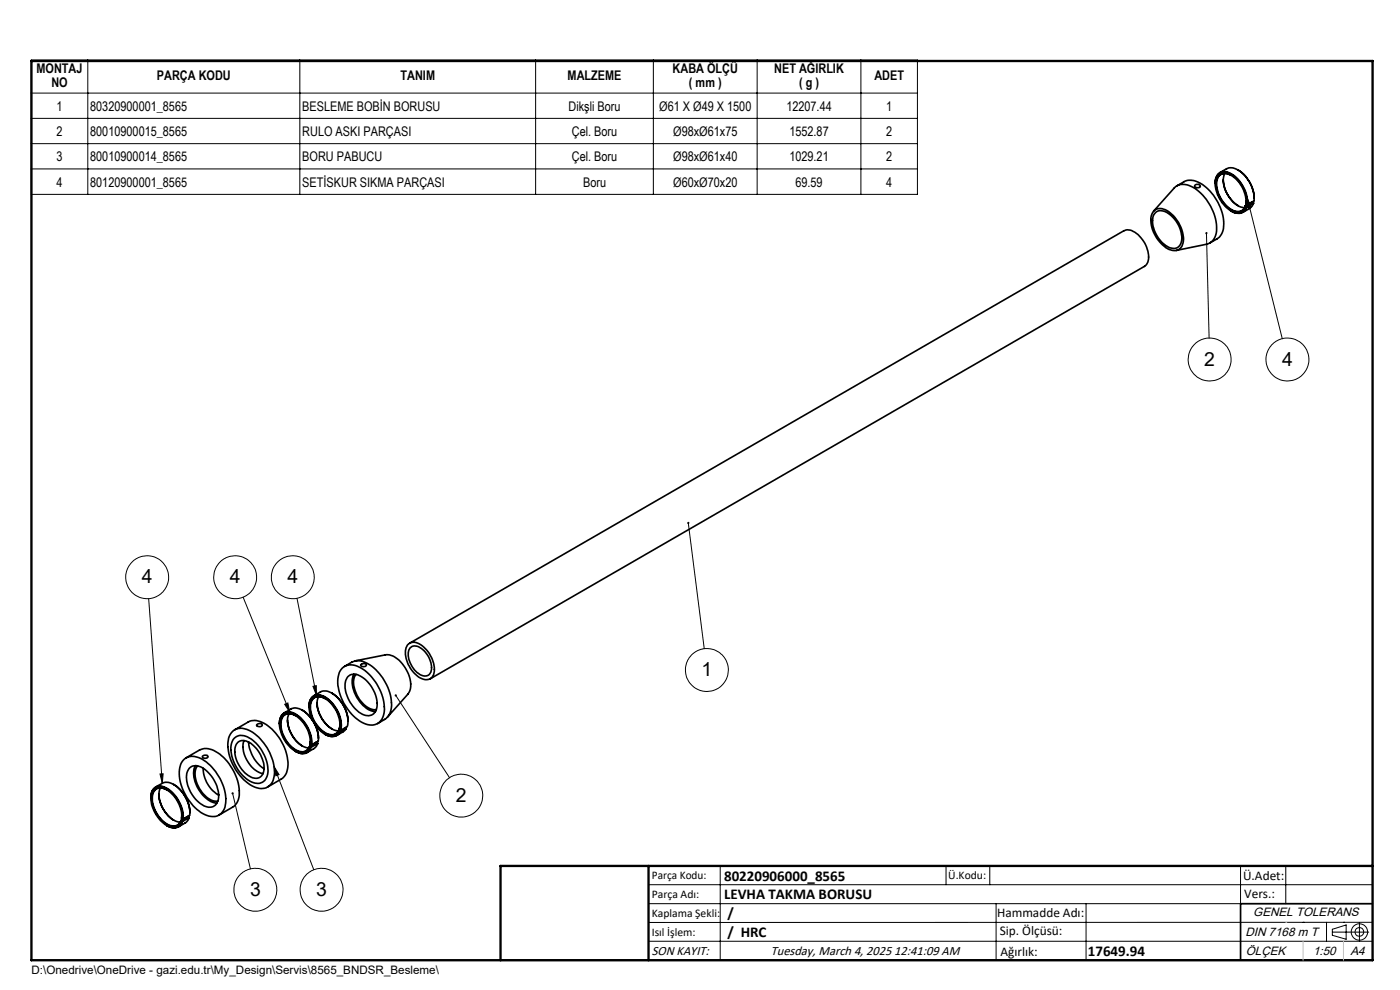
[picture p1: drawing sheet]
<svg xmlns="http://www.w3.org/2000/svg" width="297mm" height="210mm" viewBox="0 0 297 210" stroke-linecap="round" stroke-linejoin="round" font-family="sans-serif">
<g fill="none" stroke="#000" stroke-width=".35">
<path d="M249.7 39.4l1.5-.8a3.9 3.9 0 0 1 4.3 .8 10.3 10.3 0 0 1 3.9 9.6l-.7 1.3-2.1 1.2M253.5 39.3a.66 .66 0 0 1 1.1 .2 .69 .69 0 0 1-1.2-.1zM257.8 38.9a2.11 2.11 0 0 1 1-2.2 2.11 2.11 0 0 1 2.4 .2 7.5 7.5 0 0 1 3.4 6.5h-.1M258.8 36.6l1.4-.8a3.4 3.4 0 0 1 3.8 1.3 7.2 7.2 0 0 1 2 5.5l-1.8 1.1M259.5 38.2a7.1 7.1 0 0 0 3.2 5.4M259.8 36.8a5.6 5.6 0 0 0 1.4 5.6 4.2 4.2 0 0 0 2.8 1.7M261.2 37.2a1.93 1.93 0 0 0-2.3-.1 1.93 1.93 0 0 0-.8 2 6.5 6.5 0 0 0 4 5.7 1.59 1.59 0 0 0 2.1-1.1M262.6 36a7.4 7.4 0 0 1 3.5 6M244.7 44.8l4.4-4.9a3.1 3.1 0 0 1 4-.2 10.5 10.5 0 0 1 4.9 9.8 2.75 2.75 0 0 1-2.1 2.3l-6.3 1.3M244.8 44.7a2.76 2.76 0 0 1 3.8 .7 6.8 6.8 0 0 1 2.3 6.5 1.9 1.9 0 0 1-2.9 1 7.1 7.1 0 0 1-3.7-7.4zM245.2 45a2.57 2.57 0 0 1 3.3 .8 6 6 0 0 1 2 5.8 1.77 1.77 0 0 1-2.8 .7 6.3 6.3 0 0 1-3-6.6zM264.2 43.7l.2 .2"/>
<path d="M264.2 43.7h.1M264.3 43.2a6.5 6.5 0 0 0-4-6.4 1.86 1.86 0 0 0-2.3 2.1 6.6 6.6 0 0 0 4.1 6 1.62 1.62 0 0 0 2.1-1.2M264.3 43.2l.2 .2M264.4 42.7l-.1 .5M264.4 43.9h.1M264.5 43.4a6.8 6.8 0 0 0-4.5-6.9 2.05 2.05 0 0 0-2.2 2.5 6.9 6.9 0 0 0 4.5 6.2 1.75 1.75 0 0 0 2.1-1.3M264.5 43.9a2.07 2.07 0 0 1-3.3 .9M265.6 42.9l.3 .2M265.9 43.1l-.3 .6-.4 .4-1.5 .9M265.9 43.1l-1.4 .8M86.4 136.8a2.13 2.13 0 0 1 3.2 .2 6.3 6.3 0 0 1 2.4 6 1.91 1.91 0 0 1-3.1 .7 6.3 6.3 0 0 1-2.8-6.3zM86.9 136.4l151.5-87.4a2.69 2.69 0 0 1 3 .8 6.3 6.3 0 0 1 2.1 5.8l-.6 .9-151.6 87.5"/>
<path d="M87 137.4a1.95 1.95 0 0 1 2.7 .4 5 5 0 0 1 1.7 4.7 1.55 1.55 0 0 1-2.6 .4 5 5 0 0 1-2.1-5zM49.2 155.2a3.3 3.3 0 0 1 4.4 .2 10.5 10.5 0 0 1 4.5 9.4 2.81 2.81 0 0 1-4.3 2.1 10.5 10.5 0 0 1-5.4-9.9l.2-.8zM49.7 156.6a2.59 2.59 0 0 1 3.5 .1 8.4 8.4 0 0 1 3.6 7.6 2.32 2.32 0 0 1-3.8 1.4 8.5 8.5 0 0 1-3.9-7.8zM49.8 154.8l2.8-1.6a3.8 3.8 0 0 1 4.3 .8 10.5 10.5 0 0 1 4.1 9.1l-.4 1.2-.7 .8-3.1 1.8M50.5 157.4a2.62 2.62 0 0 1 3.4 .8 6.2 6.2 0 0 1 1.9 5.9 1.79 1.79 0 0 1-2.8 .6 6.2 6.2 0 0 1-3-6.6zM51.8 157.1a6.1 6.1 0 0 0 4 7M52.7 157.4a7.5 7.5 0 0 0 3.3 5.7M54.5 153.7a.6 .6 0 0 1 .7-.2 .6 .6 0 0 1 .4 .4 .75 .75 0 0 1-1.2-.1zM59.3 153.5a2.13 2.13 0 0 1 .9-2.2 2.13 2.13 0 0 1 2.5 .1 7.5 7.5 0 0 1 3.4 6.6h-.1M60.3 151.2l1.4-.8a3.2 3.2 0 0 1 3.8 1.4 7.2 7.2 0 0 1 2 5.4l-1.8 1.1M61 152.8a7.1 7.1 0 0 0 3.1 5.4M61.3 151.4a5.6 5.6 0 0 0 1.4 5.6 4.2 4.2 0 0 0 2.8 1.7"/>
<path d="M62.7 151.8a1.93 1.93 0 0 0-2.3-.2 1.93 1.93 0 0 0-.8 2.1 6.5 6.5 0 0 0 4 5.7 1.66 1.66 0 0 0 2.1-1.1M64.1 150.7a7.3 7.3 0 0 1 3.5 5.9M65.5 149.9a2.08 2.08 0 0 1 .9-2.2 2.08 2.08 0 0 1 2.4 0 7.1 7.1 0 0 1 3.4 7.2M65.7 158.4l.2 .1M65.7 158.3v.1M65.8 157.8a6.6 6.6 0 0 0-4-6.4 1.86 1.86 0 0 0-2.3 2.1 6.6 6.6 0 0 0 4.1 6 1.72 1.72 0 0 0 2.1-1.1M65.8 157.8l.2 .2M65.8 157.3v.5M65.9 158.5h.1M66 158.5a2.08 2.08 0 0 1-3.3 .9M66 158a7 7 0 0 0-4.2-6.8 1.9 1.9 0 0 0-2.5 2 6.7 6.7 0 0 0 4.8 6.6 1.78 1.78 0 0 0 1.8-1.3M66.3 152.7a4.4 4.4 0 0 1 0-4.8 2.46 2.46 0 0 1 3.1 .3 7.1 7.1 0 0 1 2.7 6.7"/>
<path d="M66.6 147.6l1.4-.8a2.78 2.78 0 0 1 3.3 .9 6.9 6.9 0 0 1 2.4 6.4l-1.5 .8M66.8 153.7a4.8 4.8 0 0 0 4 2.5l.5-.2 .7-.6M67.1 157.4l.3 .3M67.3 149.1a7 7 0 0 0 3.1 5.5M67.4 157.7l-.5 .8-1.7 1.1M67.4 157.7l-1.4 .8M67.6 147.8a5.1 5.1 0 0 0 1 5.1 4.5 4.5 0 0 0 3.2 2.1M68.9 155.7l.1 .1M69 148.2a1.89 1.89 0 0 0-2.2-.2 1.89 1.89 0 0 0-.9 1.9 6.4 6.4 0 0 0 4.1 5.9h.6l.6-.1 .6-.6M70.4 147a7.5 7.5 0 0 1 3.4 6M71.8 155.1l.2 .3M71.8 155.1h.1"/>
<path d="M72 154.7a6.3 6.3 0 0 0-4.1-6.9 1.89 1.89 0 0 0-2.1 2.3 6.7 6.7 0 0 0 3.9 5.7 1.69 1.69 0 0 0 2.1-.7M72 155.4h.1M72 154.7l.1 .2M72 155.4a2.05 2.05 0 0 1-3 .4M72.1 153.7l-.1 1M72.1 154.9l-.3 .2M72.1 154.9h.1M72.6 141.8a3.3 3.3 0 0 1 4.3 .1 10.5 10.5 0 0 1 4.6 9.4 2.8 2.8 0 0 1-4.4 2.1 10.3 10.3 0 0 1-5.3-9.9l.2-.8zM73.1 141.3l1.5-.8a3.9 3.9 0 0 1 4.3 .8 10.6 10.6 0 0 1 4.1 9.2l-.6 1.4-.5 .5-1.8 1.1M73.3 154.3l.1 .2M73.4 154.5l-.6 .7-1.4 .8M73.4 154.5l-1.4 .9"/>
<path d="M73.8 143.5a2.26 2.26 0 0 1 3 .1 6.8 6.8 0 0 1 3 7 2.06 2.06 0 0 1-3.3 .7 7.1 7.1 0 0 1-3.2-7zM75.1 143a6 6 0 0 0 1.6 6.3 4.2 4.2 0 0 0 3 1.6M75.4 140.2l6.3-1.3a4.2 4.2 0 0 1 3.9 2.3 5.8 5.8 0 0 1 1.2 5.7l-4.6 5.2M75.5 143a4.2 4.2 0 0 0 .2 4.5 4.8 4.8 0 0 0 4 3h.1M76.6 141a.69 .69 0 0 1 1.1 .1 .73 .73 0 0 1-1.2 0zM32 169.3a2.1 2.1 0 0 1 1-2.3 2.1 2.1 0 0 1 2.4 .2 7.3 7.3 0 0 1 3.4 6.6M33 167l1.4-.9a3.4 3.4 0 0 1 3.8 1.4 7.3 7.3 0 0 1 2 5.5l-1.4 .8M33.7 168.5a7 7 0 0 0 3.2 5.5M34 167.1a5.8 5.8 0 0 0 2.1 6.3l1 .7 1.1 .3M35.4 167.6a1.91 1.91 0 0 0-2.3-.2 1.91 1.91 0 0 0-.8 2.1 6.5 6.5 0 0 0 4 5.6 1.66 1.66 0 0 0 2.1-1.1M36.8 166.4a7.6 7.6 0 0 1 3.5 6M38.4 174.1l.2 .2"/>
<path d="M38.4 174v.1M38.5 173.6a6.4 6.4 0 0 0-4.3-6.5 1.97 1.97 0 0 0-2 2.6 6.9 6.9 0 0 0 3.8 5.5 1.72 1.72 0 0 0 2.4-1.1M38.5 173.6l.2 .2M38.6 173l-.1 .6M38.6 174.3h.1M38.7 174.3a2.04 2.04 0 0 1-3.3 .8M38.7 173.8a6.9 6.9 0 0 0-4.5-6.9 2.04 2.04 0 0 0-2.2 2.5 7.2 7.2 0 0 0 4.1 6.1 1.84 1.84 0 0 0 2.5-1.2M38.7 173.8h.1M39 161.1a3.4 3.4 0 0 1 4.4 .3 10.4 10.4 0 0 1 4.3 9.8 2.8 2.8 0 0 1-4.3 1.6 10.5 10.5 0 0 1-5.3-9.9l.2-.8zM39.5 160.8l2.8-1.7a3.6 3.6 0 0 1 3.9 .6 10.4 10.4 0 0 1 4.4 9.8l-.3 .8-.7 .8-3.1 1.8M40.1 173.5l-.7 1-1.5 .9M40.1 173.5l-1.4 .8"/>
<path d="M40.1 173.5l-.3-.3-1.4 .8M40.2 162.9a2.65 2.65 0 0 1 3.7 .7 6.5 6.5 0 0 1 2.2 6.5 2 2 0 0 1-3.2 .6 7 7 0 0 1-3.2-6.9zM41.5 162.4a5.7 5.7 0 0 0 1.2 5.9 4.7 4.7 0 0 0 3.3 2M41.9 162.5a4.4 4.4 0 0 0 .4 4.8 4.4 4.4 0 0 0 3.9 2.6M43 160.4a.7 .7 0 0 1 1.1 .2 .73 .73 0 0 1-1.2-.1zM43.1 163a6.7 6.7 0 0 0 3.3 5.7M291.2 191.7h-28v12M106.2 203.7h185"/>
</g>
<g fill="none" stroke="#000" stroke-width=".21">
<path d="M6.6 12.7h188v28.5h-188zM6.6 19.7h188M18.6 12.7v28.5M63.6 12.7v28.5M113.6 12.7v28.5M138.6 12.7v28.5M160.6 12.7v28.5M182.6 12.7v28.5M6.6 25.1h188M6.6 30.5h188M6.6 35.8h188M255.9 49.5l.6 22.2"/>
<path d="M264.6 42.1l.8 1.8-.6 .2zM264.6 42.1l7.4 29.8M146 110.9l3.4 26.7M31.5 127l2.9 39.1M51.6 126.7l9.9 24.4M63 126.9l4.1 20.6M60.4 149.4l.7-.3 .4 2zM66.4 145.6l.7-.2v2.1zM84 147.5l11.4 17.5M33.9 164.2l.7-.1-.2 2zM49.4 168.3l3.7 16M58.1 162.6l1.1 1.7-.7 .3z"/>
<path d="M58.1 162.6l8.5 21.9M137.6 187.7h153.6M137.6 191.7h153.6M137.6 199.7h153.6M152.8 183.7v20M200.7 183.7v4M210 183.7v4M211.3 191.7v12M230.4 191.7v12M263.2 183.7v20M272.8 183.7v8M276.4 195.6h.1"/>
<path d="M281.4 195.6v4.1M282.6 197.7h7.8M282.6 197.1l3-.9v3l-3-.8zM285 195.6h.1M288.4 195.8v3.8M291.2 195.6l-153.6 .1"/>
<circle cx="256.6" cy="76.3" r="4.6"/>
<circle cx="273.1" cy="76.3" r="4.5"/>
<circle cx="31.2" cy="122.4" r="4.6"/>
<circle cx="49.9" cy="122.5" r="4.6"/>
<circle cx="62.1" cy="122.4" r="4.6"/>
<circle cx="150" cy="142.1" r="4.5"/>
<circle cx="97.9" cy="168.8" r="4.6"/>
<circle cx="54.2" cy="188.7" r="4.6"/>
<circle cx="68.2" cy="188.7" r="4.6"/>
<circle cx="288.4" cy="197.7" r="1.74"/>
<circle cx="288.4" cy="197.7" r=".93"/>
</g>
<path d="M6.7 12.9h284.5v190.8h-284.5zM137.6 183.7v20M291.2 183.7h-185v20" fill="none" stroke="#000" stroke-width=".5"/>
<path d="M272.8 195.6h.1M276.4 199.7v4M285 199.7v4" fill="none" stroke="#c0c0c0" stroke-width=".21"/>
<path d="M145.8 110.8a.23 .23 0 0 0 .2 .3 .23 .23 0 0 0 .3-.2 .23 .23 0 0 0-.3-.2v.2v-.2zM83.8 147.3a.25 .25 0 0 0 0 .4 .25 .25 0 0 0 .4-.2 .25 .25 0 0 0-.3-.2l.1 .2zM66.4 145.6l.7-.2v2.1zM60.4 149.4l.7-.3 .4 2zM33.9 164.2l.7-.1-.2 2zM58.1 162.6l1.1 1.7-.7 .3zM49.2 168.1a.24 .24 0 0 0 .1 .4 .24 .24 0 0 0 .3-.2 .24 .24 0 0 0-.3-.2l.1 .2-.1-.2zM264.6 42.1l.8 1.8-.6 .2zM255.8 49.3a.23 .23 0 0 0 .1 .3 .23 .23 0 0 0 .3-.1 .23 .23 0 0 0-.3-.3v.3v-.3z" fill="#000"/>
<g font-size="4.1">
<text x="255.5" y="77.6">2</text>
<text x="272" y="77.6">4</text>
<text x="30.1" y="123.7">4</text>
<text x="48.8" y="123.7">4</text>
<text x="61" y="123.7">4</text>
<text x="148.8" y="143.4">1</text>
<text x="96.7" y="170.1">2</text>
<text x="53" y="190">3</text>
<text x="67.1" y="190">3</text>
</g>
<g font-size="3.2">
<text x="153.6" y="190.8">LEVHA TAKMA BORUSU</text>
<text x="153.6" y="186.8">80220906000_8565</text>
<text x="154.3" y="194.8">/</text>
<text x="154.3" y="198.8">/ HRC</text>
<text x="230.8" y="202.8">17649.94</text>
</g>
<g font-size="2.8">
<text x="7.8" y="15.6">MONTAJ</text>
<text x="33.3" y="17">PARÇA KODU</text>
<text x="85" y="17">TANIM</text>
<text x="120.4" y="17">MALZEME</text>
<text x="142.7" y="15.6">KABA ÖLÇÜ</text>
<text x="164.2" y="15.6">NET AĞIRLIK</text>
<text x="185.5" y="17">ADET</text>
<text x="10.9" y="18.4">NO</text>
<text x="12" y="23.5">1</text>
<text x="19.1" y="23.5">80320900001_8565</text>
<text x="64.1" y="23.5">BESLEME BOBİN BORUSU</text>
<text x="120.6" y="23.5">Dikşli Boru</text>
<text x="139.9" y="23.5">Ø61 X Ø49 X 1500</text>
<text x="146.2" y="18.4">( mm )</text>
<text x="166.8" y="23.5">12207.44</text>
<text x="169.5" y="18.4">( g )</text>
<text x="188" y="23.5">1</text>
<text x="12" y="28.8">2</text>
<text x="19.1" y="28.8">80010900015_8565</text>
<text x="64.1" y="28.8">RULO ASKI PARÇASI</text>
<text x="121.3" y="28.8">Çel. Boru</text>
<text x="142.8" y="28.8">Ø98xØ61x75</text>
<text x="167.5" y="28.8">1552.87</text>
<text x="188" y="28.8">2</text>
<text x="12" y="34.2">3</text>
<text x="19.1" y="34.2">80010900014_8565</text>
<text x="64.1" y="34.2">BORU PABUCU</text>
<text x="121.3" y="34.2">Çel. Boru</text>
<text x="142.8" y="34.2">Ø98xØ61x40</text>
<text x="167.5" y="34.2">1029.21</text>
<text x="188" y="34.2">2</text>
<text x="12" y="39.6">4</text>
<text x="19.1" y="39.6">80120900001_8565</text>
<text x="64.1" y="39.6">SETİSKUR SIKMA PARÇASI</text>
<text x="123.7" y="39.6">Boru</text>
<text x="142.8" y="39.6">Ø60xØ70x20</text>
<text x="168.7" y="39.6">69.59</text>
<text x="188" y="39.6">4</text>
<text x="263.7" y="186.7">Ü.Adet:</text>
<text x="263.9" y="190.5">Vers.:</text>
<text x="211.5" y="194.5">Hammadde Adı:</text>
<text x="138.3" y="202.6">SON KAYIT:</text>
<text x="163.5" y="202.6">Tuesday, March 4, 2025 12:41:09 AM</text>
<text x="212.1" y="198.4">Sip. Ölçüsü:</text>
<text x="212.2" y="202.7">Ağırlık:</text>
</g>
<g font-size="2.6">
<text x="265.9" y="194.4">GENEL TOLERANS</text>
<text x="264.2" y="198.5">DIN 7168 m T</text>
<text x="264.3" y="202.6">ÖLÇEK</text>
<text x="278.5" y="202.6">1:50</text>
<text x="286.5" y="202.6">A4</text>
</g>
<g font-size="2.5">
<text x="138.3" y="186.4">Parça Kodu:</text>
<text x="138.3" y="190.5">Parça Adı:</text>
<text x="201.2" y="186.5">Ü.Kodu:</text>
<text x="138.3" y="194.5">Kaplama Şekli:</text>
<text x="138.3" y="198.6">Isıl İşlem:</text>
<text x="6.7" y="206.7">D:\Onedrive\OneDrive - gazi.edu.tr\My_Design\Servis\8565_BNDSR_Besleme\</text>
</g>
</svg>
